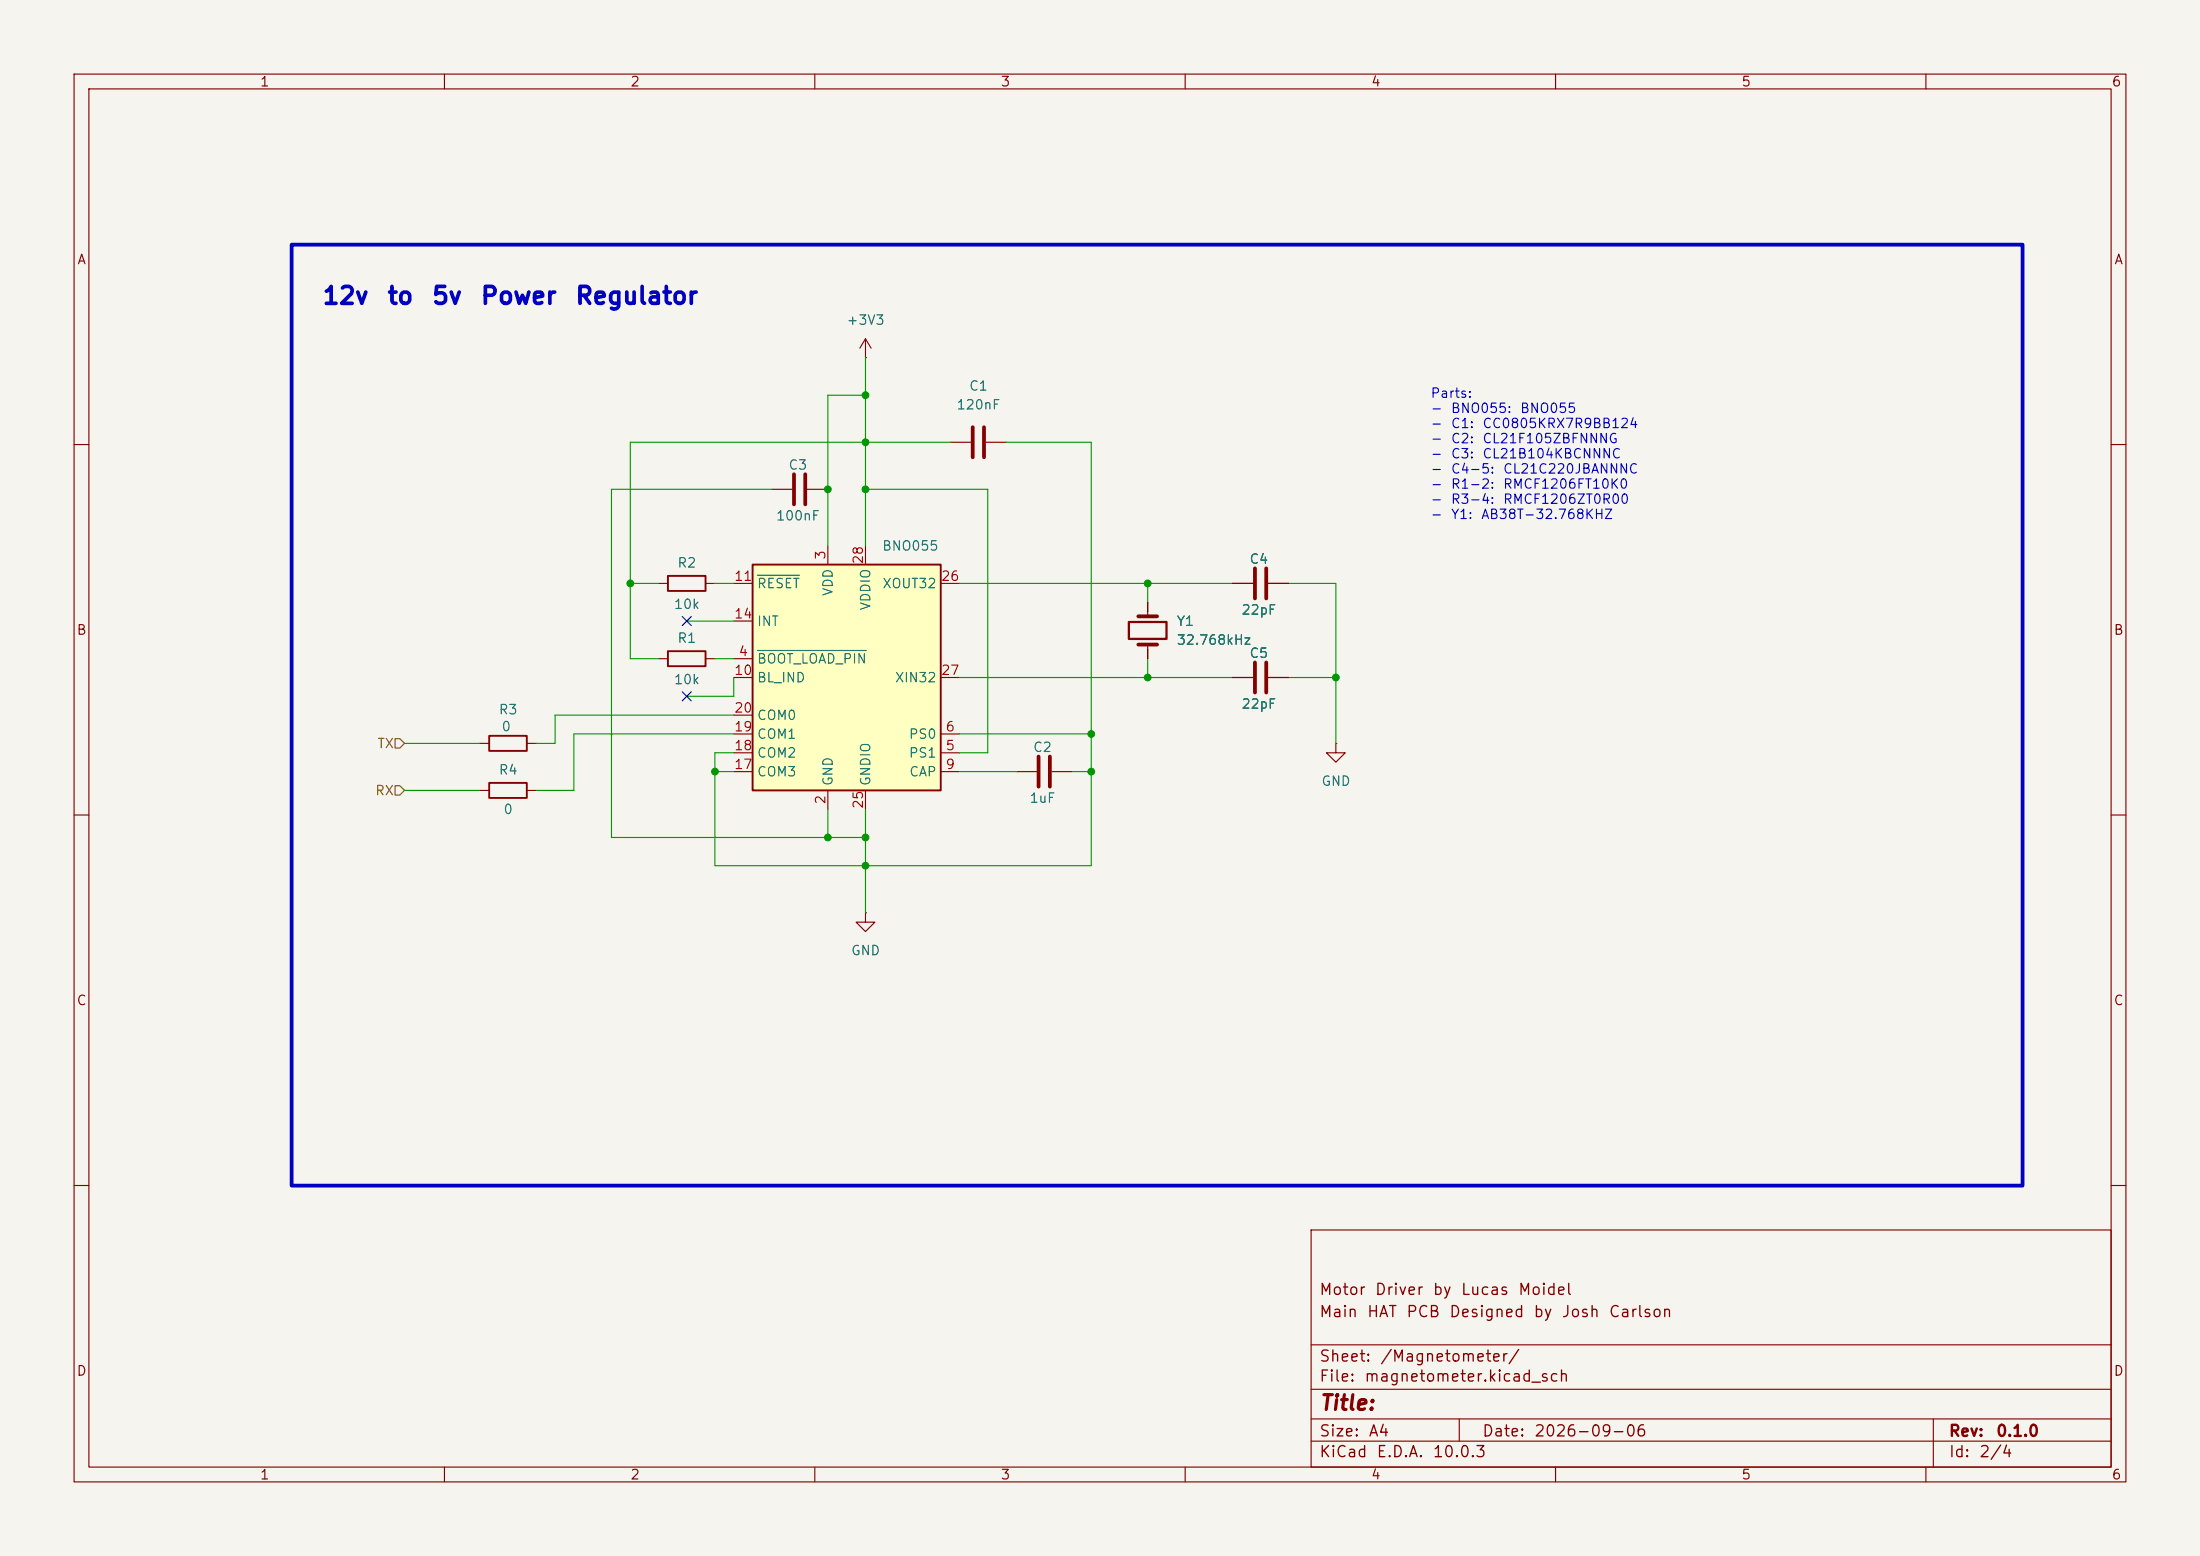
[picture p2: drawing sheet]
(kicad_sch
 (version 20260306)
 (generator "eeschema")
 (generator_version "10.0")
 (paper "A4")
 (title_block
  (date "2026-09-06")
  (rev "0.1.0")
  (comment 1 "Main HAT PCB Designed by Josh Carlson")
  (comment 2 "Motor Driver by Lucas Moidel"))
 (lib_symbols
  (symbol "Device:C"
   (pin_numbers (hide yes))
   (pin_names
    (offset 0.254)) (exclude_from_sim no) (in_bom yes) (on_board yes)
   (in_pos_files yes)
   (duplicate_pin_numbers_are_jumpers no)
   (property "Reference" "C" (at 0.635 2.54 0) (show_name no) (do_not_autoplace no) (effects (font (size 1.27 1.27)) (justify left)))
   (property "Value" "C" (at 0.635 -2.54 0) (show_name no) (do_not_autoplace no) (effects (font (size 1.27 1.27)) (justify left)))
   (property "Footprint" "" (at 0.9652 -3.81 0) (show_name no) (do_not_autoplace no) (hide yes) (effects (font (size 1.27 1.27))))
   (property "Datasheet" "" (at 0 0 0) (show_name no) (do_not_autoplace no) (hide yes) (effects (font (size 1.27 1.27))))
   (property "Description" "Unpolarized capacitor" (at 0 0 0) (show_name no) (do_not_autoplace no) (hide yes) (effects (font (size 1.27 1.27))))
   (symbol "C_0_1"
    (polyline (pts (xy -2.032 0.762) (xy 2.032 0.762)) (stroke (width 0.508) (type default)) (fill (type none)))
    (polyline (pts (xy -2.032 -0.762) (xy 2.032 -0.762)) (stroke (width 0.508) (type default)) (fill (type none))))
   (symbol "C_1_1"
    (pin passive line (at 0 3.81 270) (length 2.794) (name "" (effects (font (size 1.27 1.27)))) (number "1" (effects (font (size 1.27 1.27)))))
    (pin passive line (at 0 -3.81 90) (length 2.794) (name "" (effects (font (size 1.27 1.27)))) (number "2" (effects (font (size 1.27 1.27))))))
   (embedded_fonts no))
  (symbol "Device:Crystal"
   (pin_numbers (hide yes))
   (pin_names
    (offset 1.016) (hide yes)) (exclude_from_sim no) (in_bom yes) (on_board yes)
   (in_pos_files yes)
   (duplicate_pin_numbers_are_jumpers no)
   (property "Reference" "Y" (at 0 3.81 0) (show_name no) (do_not_autoplace no) (effects (font (size 1.27 1.27))))
   (property "Value" "Crystal" (at 0 -3.81 0) (show_name no) (do_not_autoplace no) (effects (font (size 1.27 1.27))))
   (property "Footprint" "" (at 0 0 0) (show_name no) (do_not_autoplace no) (hide yes) (effects (font (size 1.27 1.27))))
   (property "Datasheet" "" (at 0 0 0) (show_name no) (do_not_autoplace no) (hide yes) (effects (font (size 1.27 1.27))))
   (property "Description" "Two pin crystal" (at 0 0 0) (show_name no) (do_not_autoplace no) (hide yes) (effects (font (size 1.27 1.27))))
   (symbol "Crystal_0_1"
    (polyline (pts (xy -2.54 0) (xy -1.905 0)) (stroke (width 0) (type default)) (fill (type none)))
    (polyline (pts (xy -1.905 -1.27) (xy -1.905 1.27)) (stroke (width 0.508) (type default)) (fill (type none)))
    (rectangle (start -1.143 2.54) (end 1.143 -2.54) (stroke (width 0.3048) (type default)) (fill (type none)))
    (polyline (pts (xy 1.905 -1.27) (xy 1.905 1.27)) (stroke (width 0.508) (type default)) (fill (type none)))
    (polyline (pts (xy 2.54 0) (xy 1.905 0)) (stroke (width 0) (type default)) (fill (type none))))
   (symbol "Crystal_1_1"
    (pin passive line (at -3.81 0 0) (length 1.27) (name "1" (effects (font (size 1.27 1.27)))) (number "1" (effects (font (size 1.27 1.27)))))
    (pin passive line (at 3.81 0 180) (length 1.27) (name "2" (effects (font (size 1.27 1.27)))) (number "2" (effects (font (size 1.27 1.27))))))
   (embedded_fonts no))
  (symbol "Device:R"
   (pin_numbers (hide yes))
   (pin_names
    (offset 0)) (exclude_from_sim no) (in_bom yes) (on_board yes)
   (in_pos_files yes)
   (duplicate_pin_numbers_are_jumpers no)
   (property "Reference" "R" (at 2.032 0 90) (show_name no) (do_not_autoplace no) (effects (font (size 1.27 1.27))))
   (property "Value" "R" (at 0 0 90) (show_name no) (do_not_autoplace no) (effects (font (size 1.27 1.27))))
   (property "Footprint" "" (at -1.778 0 90) (show_name no) (do_not_autoplace no) (hide yes) (effects (font (size 1.27 1.27))))
   (property "Datasheet" "" (at 0 0 0) (show_name no) (do_not_autoplace no) (hide yes) (effects (font (size 1.27 1.27))))
   (property "Description" "Resistor" (at 0 0 0) (show_name no) (do_not_autoplace no) (hide yes) (effects (font (size 1.27 1.27))))
   (symbol "R_0_1"
    (rectangle (start -1.016 -2.54) (end 1.016 2.54) (stroke (width 0.254) (type default)) (fill (type none))))
   (symbol "R_1_1"
    (pin passive line (at 0 3.81 270) (length 1.27) (name "" (effects (font (size 1.27 1.27)))) (number "1" (effects (font (size 1.27 1.27)))))
    (pin passive line (at 0 -3.81 90) (length 1.27) (name "" (effects (font (size 1.27 1.27)))) (number "2" (effects (font (size 1.27 1.27))))))
   (embedded_fonts no))
  (symbol "Sensor_Motion:BNO055" (exclude_from_sim no) (in_bom yes) (on_board yes)
   (in_pos_files yes)
   (duplicate_pin_numbers_are_jumpers no)
   (property "Reference" "U" (at -11.43 16.51 0) (show_name no) (do_not_autoplace no) (effects (font (size 1.27 1.27)) (justify right)))
   (property "Value" "BNO055" (at 12.7 16.51 0) (show_name no) (do_not_autoplace no) (effects (font (size 1.27 1.27)) (justify right)))
   (property "Footprint" "Package_LGA:LGA-28_5.2x3.8mm_P0.5mm" (at 6.35 -16.51 0) (show_name no) (do_not_autoplace no) (hide yes) (effects (font (size 1.27 1.27)) (justify left)))
   (property "Datasheet" "https://www.bosch-sensortec.com/media/boschsensortec/downloads/datasheets/bst-bno055-ds000.pdf" (at 0 5.08 0) (show_name no) (do_not_autoplace no) (hide yes) (effects (font (size 1.27 1.27))))
   (property "Description" "Intelligent 9-axis absolute orientation sensor, LGA-28" (at 0 0 0) (show_name no) (do_not_autoplace no) (hide yes) (effects (font (size 1.27 1.27))))
   (symbol "BNO055_0_1"
    (rectangle (start -12.7 15.24) (end 12.7 -15.24) (stroke (width 0.254) (type default)) (fill (type background))))
   (symbol "BNO055_1_1"
    (pin no_connect line (at -12.7 10.16 0) (length 2.54) (hide yes) (name "PIN1" (effects (font (size 1.27 1.27)))) (number "1" (effects (font (size 1.27 1.27)))))
    (pin power_in line (at -2.54 -17.78 90) (length 2.54) (name "GND" (effects (font (size 1.27 1.27)))) (number "2" (effects (font (size 1.27 1.27)))))
    (pin power_in line (at -2.54 17.78 270) (length 2.54) (name "VDD" (effects (font (size 1.27 1.27)))) (number "3" (effects (font (size 1.27 1.27)))))
    (pin input line (at -15.24 2.54 0) (length 2.54) (name "~{BOOT_LOAD_PIN}" (effects (font (size 1.27 1.27)))) (number "4" (effects (font (size 1.27 1.27)))))
    (pin input line (at 15.24 -10.16 180) (length 2.54) (name "PS1" (effects (font (size 1.27 1.27)))) (number "5" (effects (font (size 1.27 1.27)))))
    (pin input line (at 15.24 -7.62 180) (length 2.54) (name "PS0" (effects (font (size 1.27 1.27)))) (number "6" (effects (font (size 1.27 1.27)))))
    (pin no_connect line (at -12.7 5.08 0) (length 2.54) (hide yes) (name "PIN7" (effects (font (size 1.27 1.27)))) (number "7" (effects (font (size 1.27 1.27)))))
    (pin no_connect line (at -12.7 -2.54 0) (length 2.54) (hide yes) (name "PIN8" (effects (font (size 1.27 1.27)))) (number "8" (effects (font (size 1.27 1.27)))))
    (pin passive line (at 15.24 -12.7 180) (length 2.54) (name "CAP" (effects (font (size 1.27 1.27)))) (number "9" (effects (font (size 1.27 1.27)))))
    (pin output line (at -15.24 0 0) (length 2.54) (name "BL_IND" (effects (font (size 1.27 1.27)))) (number "10" (effects (font (size 1.27 1.27)))))
    (pin input line (at -15.24 12.7 0) (length 2.54) (name "~{RESET}" (effects (font (size 1.27 1.27)))) (number "11" (effects (font (size 1.27 1.27)))))
    (pin no_connect line (at 12.7 10.16 180) (length 2.54) (hide yes) (name "PIN12" (effects (font (size 1.27 1.27)))) (number "12" (effects (font (size 1.27 1.27)))))
    (pin no_connect line (at 12.7 7.62 180) (length 2.54) (hide yes) (name "PIN13" (effects (font (size 1.27 1.27)))) (number "13" (effects (font (size 1.27 1.27)))))
    (pin output line (at -15.24 7.62 0) (length 2.54) (name "INT" (effects (font (size 1.27 1.27)))) (number "14" (effects (font (size 1.27 1.27)))))
    (pin no_connect line (at 5.08 -15.24 90) (length 2.54) (hide yes) (name "PIN15" (effects (font (size 1.27 1.27)))) (number "15" (effects (font (size 1.27 1.27)))))
    (pin no_connect line (at 7.62 -15.24 90) (length 2.54) (hide yes) (name "PIN16" (effects (font (size 1.27 1.27)))) (number "16" (effects (font (size 1.27 1.27)))))
    (pin input line (at -15.24 -12.7 0) (length 2.54) (name "COM3" (effects (font (size 1.27 1.27)))) (number "17" (effects (font (size 1.27 1.27)))))
    (pin passive line (at -15.24 -10.16 0) (length 2.54) (name "COM2" (effects (font (size 1.27 1.27)))) (number "18" (effects (font (size 1.27 1.27)))))
    (pin bidirectional line (at -15.24 -7.62 0) (length 2.54) (name "COM1" (effects (font (size 1.27 1.27)))) (number "19" (effects (font (size 1.27 1.27)))))
    (pin bidirectional line (at -15.24 -5.08 0) (length 2.54) (name "COM0" (effects (font (size 1.27 1.27)))) (number "20" (effects (font (size 1.27 1.27)))))
    (pin no_connect line (at 12.7 5.08 180) (length 2.54) (hide yes) (name "PIN21" (effects (font (size 1.27 1.27)))) (number "21" (effects (font (size 1.27 1.27)))))
    (pin no_connect line (at 12.7 2.54 180) (length 2.54) (hide yes) (name "PIN22" (effects (font (size 1.27 1.27)))) (number "22" (effects (font (size 1.27 1.27)))))
    (pin no_connect line (at 12.7 -2.54 180) (length 2.54) (hide yes) (name "PIN23" (effects (font (size 1.27 1.27)))) (number "23" (effects (font (size 1.27 1.27)))))
    (pin no_connect line (at 12.7 -5.08 180) (length 2.54) (hide yes) (name "PIN24" (effects (font (size 1.27 1.27)))) (number "24" (effects (font (size 1.27 1.27)))))
    (pin power_in line (at 2.54 -17.78 90) (length 2.54) (name "GNDIO" (effects (font (size 1.27 1.27)))) (number "25" (effects (font (size 1.27 1.27)))))
    (pin output line (at 15.24 12.7 180) (length 2.54) (name "XOUT32" (effects (font (size 1.27 1.27)))) (number "26" (effects (font (size 1.27 1.27)))))
    (pin input line (at 15.24 0 180) (length 2.54) (name "XIN32" (effects (font (size 1.27 1.27)))) (number "27" (effects (font (size 1.27 1.27)))))
    (pin power_in line (at 2.54 17.78 270) (length 2.54) (name "VDDIO" (effects (font (size 1.27 1.27)))) (number "28" (effects (font (size 1.27 1.27))))))
   (embedded_fonts no))
  (symbol "power:+3V3"
   (power global)
   (pin_numbers (hide yes))
   (pin_names
    (offset 0) (hide yes)) (exclude_from_sim no) (in_bom yes) (on_board yes)
   (in_pos_files yes)
   (duplicate_pin_numbers_are_jumpers no)
   (property "Reference" "#PWR" (at 0 -3.81 0) (show_name no) (do_not_autoplace no) (hide yes) (effects (font (size 1.27 1.27))))
   (property "Value" "+3V3" (at 0 3.556 0) (show_name no) (do_not_autoplace no) (effects (font (size 1.27 1.27))))
   (property "Footprint" "" (at 0 0 0) (show_name no) (do_not_autoplace no) (hide yes) (effects (font (size 1.27 1.27))))
   (property "Datasheet" "" (at 0 0 0) (show_name no) (do_not_autoplace no) (hide yes) (effects (font (size 1.27 1.27))))
   (property "Description" "Power symbol creates a global label with name \"+3V3\"" (at 0 0 0) (show_name no) (do_not_autoplace no) (hide yes) (effects (font (size 1.27 1.27))))
   (symbol "+3V3_0_1"
    (polyline (pts (xy -0.762 1.27) (xy 0 2.54)) (stroke (width 0) (type default)) (fill (type none)))
    (polyline (pts (xy 0 2.54) (xy 0.762 1.27)) (stroke (width 0) (type default)) (fill (type none)))
    (polyline (pts (xy 0 0) (xy 0 2.54)) (stroke (width 0) (type default)) (fill (type none))))
   (symbol "+3V3_1_1"
    (pin power_in line (at 0 0 90) (length 0) (name "" (effects (font (size 1.27 1.27)))) (number "1" (effects (font (size 1.27 1.27))))))
   (embedded_fonts no))
  (symbol "power:GND"
   (power global)
   (pin_numbers (hide yes))
   (pin_names
    (offset 0) (hide yes)) (exclude_from_sim no) (in_bom yes) (on_board yes)
   (in_pos_files yes)
   (duplicate_pin_numbers_are_jumpers no)
   (property "Reference" "#PWR" (at 0 -6.35 0) (show_name no) (do_not_autoplace no) (hide yes) (effects (font (size 1.27 1.27))))
   (property "Value" "GND" (at 0 -3.81 0) (show_name no) (do_not_autoplace no) (effects (font (size 1.27 1.27))))
   (property "Footprint" "" (at 0 0 0) (show_name no) (do_not_autoplace no) (hide yes) (effects (font (size 1.27 1.27))))
   (property "Datasheet" "" (at 0 0 0) (show_name no) (do_not_autoplace no) (hide yes) (effects (font (size 1.27 1.27))))
   (property "Description" "Power symbol creates a global label with name \"GND\" , ground" (at 0 0 0) (show_name no) (do_not_autoplace no) (hide yes) (effects (font (size 1.27 1.27))))
   (symbol "GND_0_1"
    (polyline (pts (xy 0 0) (xy 0 -1.27) (xy 1.27 -1.27) (xy 0 -2.54) (xy -1.27 -1.27) (xy 0 -1.27)) (stroke (width 0) (type default)) (fill (type none))))
   (symbol "GND_1_1"
    (pin power_in line (at 0 0 270) (length 0) (name "" (effects (font (size 1.27 1.27)))) (number "1" (effects (font (size 1.27 1.27))))))
   (embedded_fonts no)))
 (rectangle
  (start 39.37 33.02)
  (end 273.05 160.02)
  (stroke (width 0.508) (type solid))
  (fill (type none)))
 (text "Parts:\n- BNO055: BNO055\n- C1: CC0805KRX7R9BB124\n- C2: CL21F105ZBFNNNG\n- C3: CL21B104KBCNNNC\n- C4-5: CL21C220JBANNNC\n- R1-2: RMCF1206FT10K0\n- R3-4: RMCF1206ZT0R00\n- Y1: AB38T-32.768KHZ"
  (exclude_from_sim no)
  (at 193.04 61.468 0)
  (effects (font (size 1.27 1.27)) (justify left)))
 (text "12v to 5v Power Regulator"
  (exclude_from_sim no)
  (at 67.31 40.132 0)
  (effects (font (size 2.286 2.286) (thickness 0.4572)
    (bold yes))))
 (junction
  (at 116.84 59.69)
  (diameter 0)
  (color 0 0 0 0))
 (junction
  (at 116.84 66.04)
  (diameter 0)
  (color 0 0 0 0))
 (junction
  (at 147.32 99.06)
  (diameter 0)
  (color 0 0 0 0))
 (junction
  (at 147.32 104.14)
  (diameter 0)
  (color 0 0 0 0))
 (junction
  (at 85.09 78.74)
  (diameter 0)
  (color 0 0 0 0))
 (junction
  (at 111.76 66.04)
  (diameter 0)
  (color 0 0 0 0))
 (junction
  (at 111.76 113.03)
  (diameter 0)
  (color 0 0 0 0))
 (junction
  (at 116.84 116.84)
  (diameter 0)
  (color 0 0 0 0))
 (junction
  (at 96.52 104.14)
  (diameter 0)
  (color 0 0 0 0))
 (junction
  (at 116.84 113.03)
  (diameter 0)
  (color 0 0 0 0))
 (junction
  (at 180.34 91.44)
  (diameter 0)
  (color 0 0 0 0))
 (junction
  (at 154.94 91.44)
  (diameter 0)
  (color 0 0 0 0))
 (junction
  (at 116.84 53.34)
  (diameter 0)
  (color 0 0 0 0))
 (junction
  (at 154.94 78.74)
  (diameter 0)
  (color 0 0 0 0))
 (no_connect
  (at 92.71 83.82))
 (no_connect
  (at 92.71 93.98))
 (wire
  (pts (xy 147.32 104.14) (xy 147.32 116.84))
  (stroke (width 0) (type default)))
 (wire
  (pts (xy 154.94 78.74) (xy 154.94 81.28))
  (stroke (width 0) (type default)))
 (wire
  (pts (xy 116.84 59.69) (xy 85.09 59.69))
  (stroke (width 0) (type default)))
 (wire
  (pts (xy 116.84 116.84) (xy 116.84 123.19))
  (stroke (width 0) (type default)))
 (wire
  (pts (xy 111.76 113.03) (xy 116.84 113.03))
  (stroke (width 0) (type default)))
 (wire
  (pts (xy 99.06 101.6) (xy 96.52 101.6))
  (stroke (width 0) (type default)))
 (wire
  (pts (xy 180.34 78.74) (xy 173.99 78.74))
  (stroke (width 0) (type default)))
 (wire
  (pts (xy 96.52 116.84) (xy 116.84 116.84))
  (stroke (width 0) (type default)))
 (wire
  (pts (xy 96.52 104.14) (xy 99.06 104.14))
  (stroke (width 0) (type default)))
 (wire
  (pts (xy 154.94 78.74) (xy 166.37 78.74))
  (stroke (width 0) (type default)))
 (wire
  (pts (xy 82.55 113.03) (xy 111.76 113.03))
  (stroke (width 0) (type default)))
 (wire
  (pts (xy 96.52 104.14) (xy 96.52 116.84))
  (stroke (width 0) (type default)))
 (wire
  (pts (xy 96.52 78.74) (xy 99.06 78.74))
  (stroke (width 0) (type default)))
 (wire
  (pts (xy 129.54 101.6) (xy 133.35 101.6))
  (stroke (width 0) (type default)))
 (wire
  (pts (xy 137.16 104.14) (xy 129.54 104.14))
  (stroke (width 0) (type default)))
 (wire
  (pts (xy 96.52 101.6) (xy 96.52 104.14))
  (stroke (width 0) (type default)))
 (wire
  (pts (xy 116.84 66.04) (xy 116.84 73.66))
  (stroke (width 0) (type default)))
 (wire
  (pts (xy 135.89 59.69) (xy 147.32 59.69))
  (stroke (width 0) (type default)))
 (wire
  (pts (xy 180.34 91.44) (xy 180.34 100.33))
  (stroke (width 0) (type default)))
 (wire
  (pts (xy 154.94 88.9) (xy 154.94 91.44))
  (stroke (width 0) (type default)))
 (wire
  (pts (xy 147.32 59.69) (xy 147.32 99.06))
  (stroke (width 0) (type default)))
 (wire
  (pts (xy 116.84 48.26) (xy 116.84 53.34))
  (stroke (width 0) (type default)))
 (wire
  (pts (xy 129.54 91.44) (xy 154.94 91.44))
  (stroke (width 0) (type default)))
 (wire
  (pts (xy 72.39 106.68) (xy 77.47 106.68))
  (stroke (width 0) (type default)))
 (wire
  (pts (xy 92.71 93.98) (xy 99.06 93.98))
  (stroke (width 0) (type default)))
 (wire
  (pts (xy 116.84 109.22) (xy 116.84 113.03))
  (stroke (width 0) (type default)))
 (wire
  (pts (xy 77.47 99.06) (xy 99.06 99.06))
  (stroke (width 0) (type default)))
 (wire
  (pts (xy 104.14 66.04) (xy 82.55 66.04))
  (stroke (width 0) (type default)))
 (wire
  (pts (xy 72.39 100.33) (xy 74.93 100.33))
  (stroke (width 0) (type default)))
 (wire
  (pts (xy 144.78 104.14) (xy 147.32 104.14))
  (stroke (width 0) (type default)))
 (wire
  (pts (xy 116.84 53.34) (xy 116.84 59.69))
  (stroke (width 0) (type default)))
 (wire
  (pts (xy 116.84 113.03) (xy 116.84 116.84))
  (stroke (width 0) (type default)))
 (wire
  (pts (xy 85.09 78.74) (xy 88.9 78.74))
  (stroke (width 0) (type default)))
 (wire
  (pts (xy 133.35 101.6) (xy 133.35 66.04))
  (stroke (width 0) (type default)))
 (wire
  (pts (xy 82.55 66.04) (xy 82.55 113.03))
  (stroke (width 0) (type default)))
 (wire
  (pts (xy 147.32 99.06) (xy 147.32 104.14))
  (stroke (width 0) (type default)))
 (wire
  (pts (xy 111.76 53.34) (xy 111.76 66.04))
  (stroke (width 0) (type default)))
 (wire
  (pts (xy 54.61 100.33) (xy 64.77 100.33))
  (stroke (width 0) (type default)))
 (wire
  (pts (xy 77.47 106.68) (xy 77.47 99.06))
  (stroke (width 0) (type default)))
 (wire
  (pts (xy 54.61 106.68) (xy 64.77 106.68))
  (stroke (width 0) (type default)))
 (wire
  (pts (xy 111.76 53.34) (xy 116.84 53.34))
  (stroke (width 0) (type default)))
 (wire
  (pts (xy 111.76 109.22) (xy 111.76 113.03))
  (stroke (width 0) (type default)))
 (wire
  (pts (xy 116.84 116.84) (xy 147.32 116.84))
  (stroke (width 0) (type default)))
 (wire
  (pts (xy 111.76 66.04) (xy 111.76 73.66))
  (stroke (width 0) (type default)))
 (wire
  (pts (xy 116.84 59.69) (xy 128.27 59.69))
  (stroke (width 0) (type default)))
 (wire
  (pts (xy 129.54 78.74) (xy 154.94 78.74))
  (stroke (width 0) (type default)))
 (wire
  (pts (xy 99.06 91.44) (xy 99.06 93.98))
  (stroke (width 0) (type default)))
 (wire
  (pts (xy 88.9 88.9) (xy 85.09 88.9))
  (stroke (width 0) (type default)))
 (wire
  (pts (xy 74.93 100.33) (xy 74.93 96.52))
  (stroke (width 0) (type default)))
 (wire
  (pts (xy 116.84 59.69) (xy 116.84 66.04))
  (stroke (width 0) (type default)))
 (wire
  (pts (xy 85.09 78.74) (xy 85.09 88.9))
  (stroke (width 0) (type default)))
 (wire
  (pts (xy 180.34 78.74) (xy 180.34 91.44))
  (stroke (width 0) (type default)))
 (wire
  (pts (xy 129.54 99.06) (xy 147.32 99.06))
  (stroke (width 0) (type default)))
 (wire
  (pts (xy 85.09 59.69) (xy 85.09 78.74))
  (stroke (width 0) (type default)))
 (wire
  (pts (xy 96.52 88.9) (xy 99.06 88.9))
  (stroke (width 0) (type default)))
 (wire
  (pts (xy 133.35 66.04) (xy 116.84 66.04))
  (stroke (width 0) (type default)))
 (wire
  (pts (xy 180.34 91.44) (xy 173.99 91.44))
  (stroke (width 0) (type default)))
 (wire
  (pts (xy 154.94 91.44) (xy 166.37 91.44))
  (stroke (width 0) (type default)))
 (wire
  (pts (xy 92.71 83.82) (xy 99.06 83.82))
  (stroke (width 0) (type default)))
 (wire
  (pts (xy 74.93 96.52) (xy 99.06 96.52))
  (stroke (width 0) (type default)))
 (hierarchical_label "TX"
  (shape input)
  (at 54.61 100.33 180)
  (effects (font (size 1.27 1.27)) (justify right)))
 (hierarchical_label "RX"
  (shape input)
  (at 54.61 106.68 180)
  (effects (font (size 1.27 1.27)) (justify right)))
 (symbol
  (lib_id "Device:R")
  (at 92.71 78.74 90)
  (unit 1)
  (body_style 1)
  (exclude_from_sim no)
  (in_bom yes)
  (on_board yes)
  (in_pos_files yes)
  (dnp no)
  (property "Reference" "R2" (at 92.71 75.946 90) (show_name no) (do_not_autoplace no) (effects (font (size 1.27 1.27))))
  (property "Value" "10k" (at 92.71 81.534 90) (show_name no) (do_not_autoplace no) (effects (font (size 1.27 1.27))))
  (property "Footprint" "" (at 92.71 80.518 90) (hide yes) (show_name no) (do_not_autoplace no) (effects (font (size 1.27 1.27))))
  (property "Datasheet" "" (at 92.71 78.74 0) (hide yes) (show_name no) (do_not_autoplace no) (effects (font (size 1.27 1.27))))
  (property "Description" "Resistor" (at 92.71 78.74 0) (hide yes) (show_name no) (do_not_autoplace no) (effects (font (size 1.27 1.27))))
  (property "Supplier" "DigiKey" (at 92.71 78.74 90) (hide yes) (show_name no) (do_not_autoplace no) (effects (font (size 1.27 1.27))))
  (pin "1")
  (pin "2"))
 (symbol
  (lib_id "Sensor_Motion:BNO055")
  (at 114.3 91.44 0)
  (unit 1)
  (body_style 1)
  (exclude_from_sim no)
  (in_bom yes)
  (on_board yes)
  (in_pos_files yes)
  (dnp no)
  (fields_autoplaced yes)
  (property "Reference" "U1" (at 118.9833 71.12 0) (hide yes) (show_name no) (do_not_autoplace no) (effects (font (size 1.27 1.27)) (justify left)))
  (property "Value" "BNO055" (at 118.9833 73.66 0) (show_name no) (do_not_autoplace no) (effects (font (size 1.27 1.27)) (justify left)))
  (property "Footprint" "Package_LGA:LGA-28_5.2x3.8mm_P0.5mm" (at 120.65 107.95 0) (hide yes) (show_name no) (do_not_autoplace no) (effects (font (size 1.27 1.27)) (justify left)))
  (property "Datasheet" "https://www.bosch-sensortec.com/media/boschsensortec/downloads/datasheets/bst-bno055-ds000.pdf" (at 114.3 86.36 0) (hide yes) (show_name no) (do_not_autoplace no) (effects (font (size 1.27 1.27))))
  (property "Description" "Intelligent 9-axis absolute orientation sensor, LGA-28" (at 114.3 91.44 0) (hide yes) (show_name no) (do_not_autoplace no) (effects (font (size 1.27 1.27))))
  (property "Supplier" "DigiKey" (at 114.3 91.44 0) (hide yes) (show_name no) (do_not_autoplace no) (effects (font (size 1.27 1.27))))
  (property "ID" "BNO055" (at 114.3 91.44 0) (hide yes) (show_name no) (do_not_autoplace no) (effects (font (size 1.27 1.27))))
  (pin "13")
  (pin "2")
  (pin "3")
  (pin "9")
  (pin "10")
  (pin "14")
  (pin "7")
  (pin "1")
  (pin "8")
  (pin "17")
  (pin "19")
  (pin "23")
  (pin "15")
  (pin "16")
  (pin "4")
  (pin "22")
  (pin "6")
  (pin "12")
  (pin "5")
  (pin "24")
  (pin "25")
  (pin "11")
  (pin "21")
  (pin "26")
  (pin "27")
  (pin "18")
  (pin "20")
  (pin "28"))
 (symbol
  (lib_id "power:+3V3")
  (at 116.84 48.26 0)
  (unit 1)
  (body_style 1)
  (exclude_from_sim no)
  (in_bom yes)
  (on_board yes)
  (in_pos_files yes)
  (dnp no)
  (fields_autoplaced yes)
  (property "Reference" "#PWR09" (at 116.84 52.07 0) (hide yes) (show_name no) (do_not_autoplace no) (effects (font (size 1.27 1.27))))
  (property "Value" "+3V3" (at 116.84 43.18 0) (show_name no) (do_not_autoplace no) (effects (font (size 1.27 1.27))))
  (property "Footprint" "" (at 116.84 48.26 0) (hide yes) (show_name no) (do_not_autoplace no) (effects (font (size 1.27 1.27))))
  (property "Datasheet" "" (at 116.84 48.26 0) (hide yes) (show_name no) (do_not_autoplace no) (effects (font (size 1.27 1.27))))
  (property "Description" "Power symbol creates a global label with name \"+3V3\"" (at 116.84 48.26 0) (hide yes) (show_name no) (do_not_autoplace no) (effects (font (size 1.27 1.27))))
  (pin "1"))
 (symbol
  (lib_id "Device:R")
  (at 68.58 100.33 90)
  (unit 1)
  (body_style 1)
  (exclude_from_sim no)
  (in_bom yes)
  (on_board yes)
  (in_pos_files yes)
  (dnp no)
  (property "Reference" "R3" (at 68.58 95.758 90) (show_name no) (do_not_autoplace no) (effects (font (size 1.27 1.27))))
  (property "Value" "0" (at 68.326 98.044 90) (show_name no) (do_not_autoplace no) (effects (font (size 1.27 1.27))))
  (property "Footprint" "" (at 68.58 102.108 90) (hide yes) (show_name no) (do_not_autoplace no) (effects (font (size 1.27 1.27))))
  (property "Datasheet" "" (at 68.58 100.33 0) (hide yes) (show_name no) (do_not_autoplace no) (effects (font (size 1.27 1.27))))
  (property "Description" "Resistor" (at 68.58 100.33 0) (hide yes) (show_name no) (do_not_autoplace no) (effects (font (size 1.27 1.27))))
  (property "Supplier" "DigiKey" (at 68.58 100.33 90) (hide yes) (show_name no) (do_not_autoplace no) (effects (font (size 1.27 1.27))))
  (pin "1")
  (pin "2"))
 (symbol
  (lib_id "power:GND")
  (at 180.34 100.33 0)
  (unit 1)
  (body_style 1)
  (exclude_from_sim no)
  (in_bom yes)
  (on_board yes)
  (in_pos_files yes)
  (dnp no)
  (fields_autoplaced yes)
  (property "Reference" "#PWR010" (at 180.34 106.68 0) (hide yes) (show_name no) (do_not_autoplace no) (effects (font (size 1.27 1.27))))
  (property "Value" "GND" (at 180.34 105.41 0) (show_name no) (do_not_autoplace no) (effects (font (size 1.27 1.27))))
  (property "Footprint" "" (at 180.34 100.33 0) (hide yes) (show_name no) (do_not_autoplace no) (effects (font (size 1.27 1.27))))
  (property "Datasheet" "" (at 180.34 100.33 0) (hide yes) (show_name no) (do_not_autoplace no) (effects (font (size 1.27 1.27))))
  (property "Description" "Power symbol creates a global label with name \"GND\" , ground" (at 180.34 100.33 0) (hide yes) (show_name no) (do_not_autoplace no) (effects (font (size 1.27 1.27))))
  (pin "1"))
 (symbol
  (lib_id "power:GND")
  (at 116.84 123.19 0)
  (unit 1)
  (body_style 1)
  (exclude_from_sim no)
  (in_bom yes)
  (on_board yes)
  (in_pos_files yes)
  (dnp no)
  (fields_autoplaced yes)
  (property "Reference" "#PWR011" (at 116.84 129.54 0) (hide yes) (show_name no) (do_not_autoplace no) (effects (font (size 1.27 1.27))))
  (property "Value" "GND" (at 116.84 128.27 0) (show_name no) (do_not_autoplace no) (effects (font (size 1.27 1.27))))
  (property "Footprint" "" (at 116.84 123.19 0) (hide yes) (show_name no) (do_not_autoplace no) (effects (font (size 1.27 1.27))))
  (property "Datasheet" "" (at 116.84 123.19 0) (hide yes) (show_name no) (do_not_autoplace no) (effects (font (size 1.27 1.27))))
  (property "Description" "Power symbol creates a global label with name \"GND\" , ground" (at 116.84 123.19 0) (hide yes) (show_name no) (do_not_autoplace no) (effects (font (size 1.27 1.27))))
  (pin "1"))
 (symbol
  (lib_id "Device:C")
  (at 170.18 91.44 270)
  (unit 1)
  (body_style 1)
  (exclude_from_sim no)
  (in_bom yes)
  (on_board yes)
  (in_pos_files yes)
  (dnp no)
  (property "Reference" "C5" (at 169.926 88.138 90) (show_name no) (do_not_autoplace no) (effects (font (size 1.27 1.27))))
  (property "Value" "22pF" (at 169.926 94.996 90) (show_name no) (do_not_autoplace no) (effects (font (size 1.27 1.27))))
  (property "Footprint" "" (at 166.37 92.4052 0) (hide yes) (show_name no) (do_not_autoplace no) (effects (font (size 1.27 1.27))))
  (property "Datasheet" "" (at 170.18 91.44 0) (hide yes) (show_name no) (do_not_autoplace no) (effects (font (size 1.27 1.27))))
  (property "Description" "Unpolarized capacitor" (at 170.18 91.44 0) (hide yes) (show_name no) (do_not_autoplace no) (effects (font (size 1.27 1.27))))
  (property "Supplier" "DigiKey" (at 170.18 91.44 90) (hide yes) (show_name no) (do_not_autoplace no) (effects (font (size 1.27 1.27))))
  (pin "1")
  (pin "2"))
 (symbol
  (lib_id "Device:Crystal")
  (at 154.94 85.09 90)
  (unit 1)
  (body_style 1)
  (exclude_from_sim no)
  (in_bom yes)
  (on_board yes)
  (in_pos_files yes)
  (dnp no)
  (fields_autoplaced yes)
  (property "Reference" "Y1" (at 158.75 83.8199 90) (show_name no) (do_not_autoplace no) (effects (font (size 1.27 1.27)) (justify right)))
  (property "Value" "32.768kHz" (at 158.75 86.3599 90) (show_name no) (do_not_autoplace no) (effects (font (size 1.27 1.27)) (justify right)))
  (property "Footprint" "" (at 154.94 85.09 0) (hide yes) (show_name no) (do_not_autoplace no) (effects (font (size 1.27 1.27))))
  (property "Datasheet" "" (at 154.94 85.09 0) (hide yes) (show_name no) (do_not_autoplace no) (effects (font (size 1.27 1.27))))
  (property "Description" "Two pin crystal" (at 154.94 85.09 0) (hide yes) (show_name no) (do_not_autoplace no) (effects (font (size 1.27 1.27))))
  (property "Supplier" "DigiKey" (at 154.94 85.09 90) (hide yes) (show_name no) (do_not_autoplace no) (effects (font (size 1.27 1.27))))
  (pin "1")
  (pin "2"))
 (symbol
  (lib_id "Device:R")
  (at 92.71 88.9 90)
  (unit 1)
  (body_style 1)
  (exclude_from_sim no)
  (in_bom yes)
  (on_board yes)
  (in_pos_files yes)
  (dnp no)
  (property "Reference" "R1" (at 92.71 86.106 90) (show_name no) (do_not_autoplace no) (effects (font (size 1.27 1.27))))
  (property "Value" "10k" (at 92.71 91.694 90) (show_name no) (do_not_autoplace no) (effects (font (size 1.27 1.27))))
  (property "Footprint" "" (at 92.71 90.678 90) (hide yes) (show_name no) (do_not_autoplace no) (effects (font (size 1.27 1.27))))
  (property "Datasheet" "" (at 92.71 88.9 0) (hide yes) (show_name no) (do_not_autoplace no) (effects (font (size 1.27 1.27))))
  (property "Description" "Resistor" (at 92.71 88.9 0) (hide yes) (show_name no) (do_not_autoplace no) (effects (font (size 1.27 1.27))))
  (property "Supplier" "DigiKey" (at 92.71 88.9 90) (hide yes) (show_name no) (do_not_autoplace no) (effects (font (size 1.27 1.27))))
  (pin "1")
  (pin "2"))
 (symbol
  (lib_id "Device:C")
  (at 107.95 66.04 270)
  (unit 1)
  (body_style 1)
  (exclude_from_sim no)
  (in_bom yes)
  (on_board yes)
  (in_pos_files yes)
  (dnp no)
  (property "Reference" "C3" (at 107.696 62.738 90) (show_name no) (do_not_autoplace no) (effects (font (size 1.27 1.27))))
  (property "Value" "100nF" (at 107.696 69.596 90) (show_name no) (do_not_autoplace no) (effects (font (size 1.27 1.27))))
  (property "Footprint" "" (at 104.14 67.0052 0) (hide yes) (show_name no) (do_not_autoplace no) (effects (font (size 1.27 1.27))))
  (property "Datasheet" "" (at 107.95 66.04 0) (hide yes) (show_name no) (do_not_autoplace no) (effects (font (size 1.27 1.27))))
  (property "Description" "Unpolarized capacitor" (at 107.95 66.04 0) (hide yes) (show_name no) (do_not_autoplace no) (effects (font (size 1.27 1.27))))
  (property "Supplier" "DigiKey" (at 107.95 66.04 90) (hide yes) (show_name no) (do_not_autoplace no) (effects (font (size 1.27 1.27))))
  (pin "1")
  (pin "2"))
 (symbol
  (lib_id "Device:C")
  (at 132.08 59.69 90)
  (unit 1)
  (body_style 1)
  (exclude_from_sim no)
  (in_bom yes)
  (on_board yes)
  (in_pos_files yes)
  (dnp no)
  (fields_autoplaced yes)
  (property "Reference" "C1" (at 132.08 52.07 90) (show_name no) (do_not_autoplace no) (effects (font (size 1.27 1.27))))
  (property "Value" "120nF" (at 132.08 54.61 90) (show_name no) (do_not_autoplace no) (effects (font (size 1.27 1.27))))
  (property "Footprint" "" (at 135.89 58.7248 0) (hide yes) (show_name no) (do_not_autoplace no) (effects (font (size 1.27 1.27))))
  (property "Datasheet" "" (at 132.08 59.69 0) (hide yes) (show_name no) (do_not_autoplace no) (effects (font (size 1.27 1.27))))
  (property "Description" "Unpolarized capacitor" (at 132.08 59.69 0) (hide yes) (show_name no) (do_not_autoplace no) (effects (font (size 1.27 1.27))))
  (property "Supplier" "DigiKey" (at 132.08 59.69 90) (hide yes) (show_name no) (do_not_autoplace no) (effects (font (size 1.27 1.27))))
  (pin "1")
  (pin "2"))
 (symbol
  (lib_id "Device:C")
  (at 140.97 104.14 270)
  (unit 1)
  (body_style 1)
  (exclude_from_sim no)
  (in_bom yes)
  (on_board yes)
  (in_pos_files yes)
  (dnp no)
  (property "Reference" "C2" (at 140.716 100.838 90) (show_name no) (do_not_autoplace no) (effects (font (size 1.27 1.27))))
  (property "Value" "1uF" (at 140.716 107.696 90) (show_name no) (do_not_autoplace no) (effects (font (size 1.27 1.27))))
  (property "Footprint" "" (at 137.16 105.1052 0) (hide yes) (show_name no) (do_not_autoplace no) (effects (font (size 1.27 1.27))))
  (property "Datasheet" "" (at 140.97 104.14 0) (hide yes) (show_name no) (do_not_autoplace no) (effects (font (size 1.27 1.27))))
  (property "Description" "Unpolarized capacitor" (at 140.97 104.14 0) (hide yes) (show_name no) (do_not_autoplace no) (effects (font (size 1.27 1.27))))
  (property "Supplier" "DigiKey" (at 140.97 104.14 90) (hide yes) (show_name no) (do_not_autoplace no) (effects (font (size 1.27 1.27))))
  (pin "1")
  (pin "2"))
 (symbol
  (lib_id "Device:R")
  (at 68.58 106.68 90)
  (unit 1)
  (body_style 1)
  (exclude_from_sim no)
  (in_bom yes)
  (on_board yes)
  (in_pos_files yes)
  (dnp no)
  (property "Reference" "R4" (at 68.58 103.886 90) (show_name no) (do_not_autoplace no) (effects (font (size 1.27 1.27))))
  (property "Value" "0" (at 68.58 109.22 90) (show_name no) (do_not_autoplace no) (effects (font (size 1.27 1.27))))
  (property "Footprint" "" (at 68.58 108.458 90) (hide yes) (show_name no) (do_not_autoplace no) (effects (font (size 1.27 1.27))))
  (property "Datasheet" "" (at 68.58 106.68 0) (hide yes) (show_name no) (do_not_autoplace no) (effects (font (size 1.27 1.27))))
  (property "Description" "Resistor" (at 68.58 106.68 0) (hide yes) (show_name no) (do_not_autoplace no) (effects (font (size 1.27 1.27))))
  (property "Supplier" "DigiKey" (at 68.58 106.68 90) (hide yes) (show_name no) (do_not_autoplace no) (effects (font (size 1.27 1.27))))
  (pin "1")
  (pin "2"))
 (symbol
  (lib_id "Device:C")
  (at 170.18 78.74 270)
  (unit 1)
  (body_style 1)
  (exclude_from_sim no)
  (in_bom yes)
  (on_board yes)
  (in_pos_files yes)
  (dnp no)
  (property "Reference" "C4" (at 169.926 75.438 90) (show_name no) (do_not_autoplace no) (effects (font (size 1.27 1.27))))
  (property "Value" "22pF" (at 169.926 82.296 90) (show_name no) (do_not_autoplace no) (effects (font (size 1.27 1.27))))
  (property "Footprint" "" (at 166.37 79.7052 0) (hide yes) (show_name no) (do_not_autoplace no) (effects (font (size 1.27 1.27))))
  (property "Datasheet" "" (at 170.18 78.74 0) (hide yes) (show_name no) (do_not_autoplace no) (effects (font (size 1.27 1.27))))
  (property "Description" "Unpolarized capacitor" (at 170.18 78.74 0) (hide yes) (show_name no) (do_not_autoplace no) (effects (font (size 1.27 1.27))))
  (property "Supplier" "DigiKey" (at 170.18 78.74 90) (hide yes) (show_name no) (do_not_autoplace no) (effects (font (size 1.27 1.27))))
  (pin "1")
  (pin "2")))
